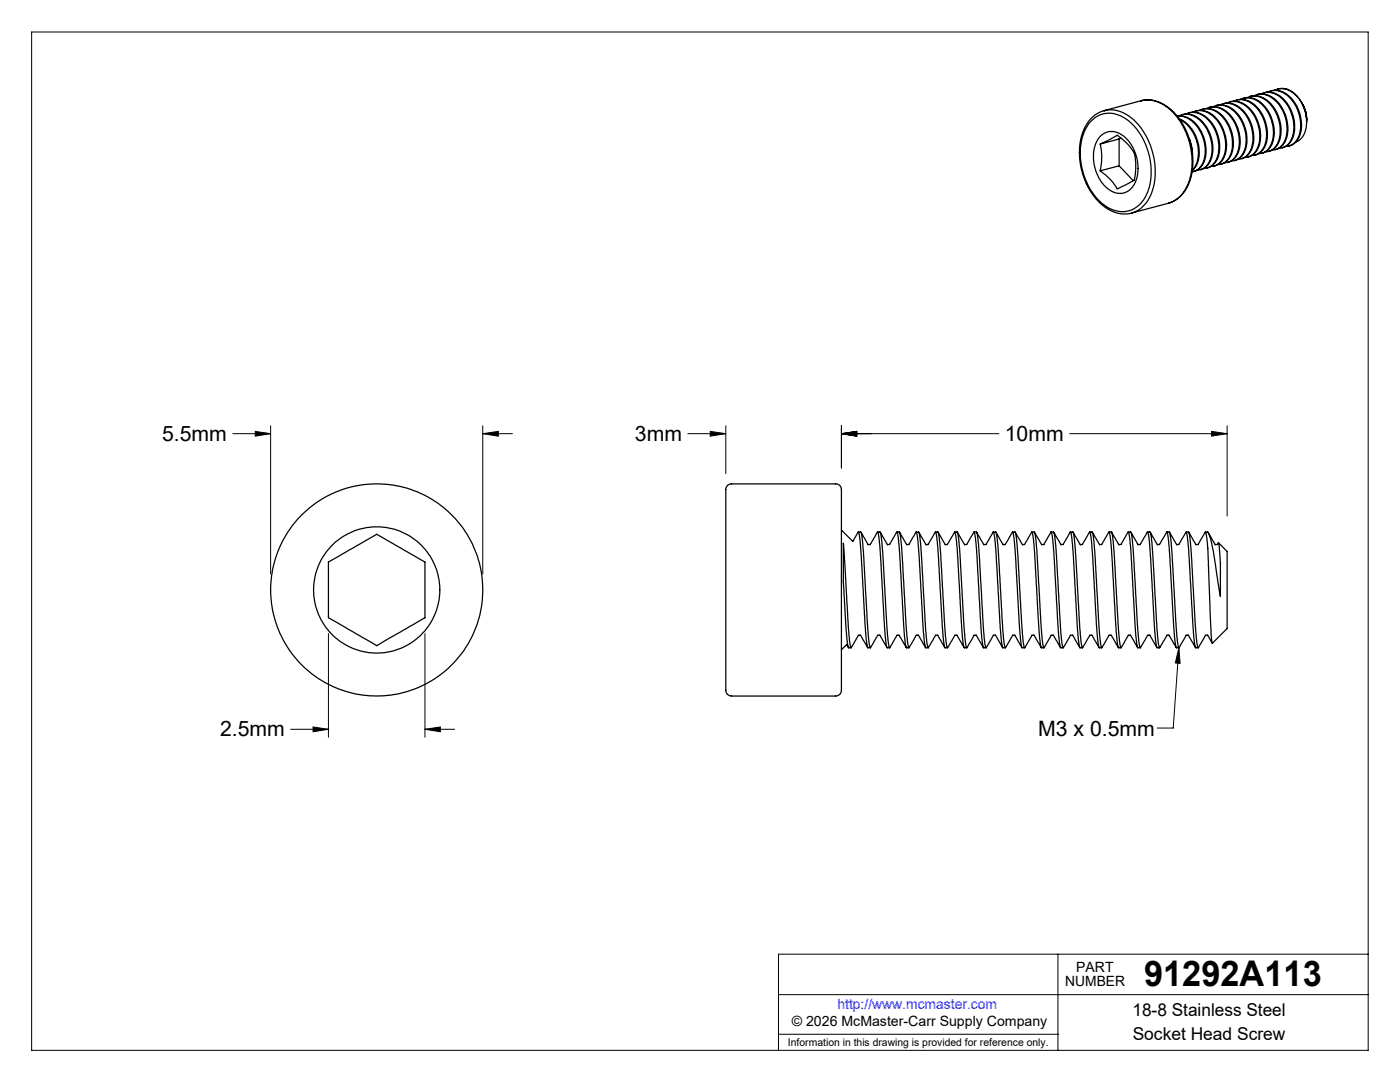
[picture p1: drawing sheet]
<svg xmlns="http://www.w3.org/2000/svg" width="279mm" height="216mm" viewBox="0 0 279 216" stroke-linecap="round" stroke-linejoin="round" font-family="sans-serif">
<g fill="none" stroke="#000" stroke-width=".2">
<path d="M6.3 6.4h266.7v203.2h-266.7zM46.5 86.5h7.5M50.9 86.1l3.1 .4-3.1 .5zM54 84.9v29.6M96.3 86.5l3.1-.4v.9zM96.3 84.9v29.6M96.3 86.5h6M137.3 86.5h7.6M141.7 86.1l3.2 .4-3.2 .5zM144.9 84.9v9.6M167.9 86.5l3.1-.4v.9zM167.9 86.5h31.5"/>
<path d="M167.9 84.9v8.5M213.5 86.5h31.4M241.8 86.1l3.1 .4-3.1 .5zM244.9 84.9v18.1M65.5 126.4v20.7M84.8 126.4v20.7M235.3 129.3l.2 3.1-.9-.1zM235.3 129.3l-1.2 16h-3.1M58 145.5h7.5M62.5 145.1l3 .4-3 .5zM84.8 145.5l3.1-.4v.9zM84.8 145.5h5.9"/>
<path d="M155.4 198.5h117.6M211.1 190.4v19.2M273 190.4h-117.6v19.2M155.4 206.4h55.7"/>
</g>
<g fill="none" stroke="#000" stroke-width=".25">
<path d="M246.8 20a4.4 4.4 0 0 1 4.9 2.5 7 7 0 0 1 .3 7.4l-.7 .7-.9 .3M247.5 19.8a4 4 0 0 1 4.8 1.6 7.4 7.4 0 0 1 1 8.1 2.74 2.74 0 0 1-2.1 1.2M248.1 19.6a4.4 4.4 0 0 1 4.8 2.3 7.2 7.2 0 0 1 .5 7.7l-.8 .7-.8 .3M248.9 19.5a4 4 0 0 1 4.9 1.7 7.2 7.2 0 0 1 .9 7.9 2.6 2.6 0 0 1-2.1 1.2M249.5 19.3a4.6 4.6 0 0 1 5.1 2.7 7 7 0 0 1 .1 7.2l-.5 .6-1 .4M250.3 19.1a4.1 4.1 0 0 1 4.9 1.7 7.5 7.5 0 0 1 1 7.8 2.72 2.72 0 0 1-2.3 1.4M250.9 18.9a4.3 4.3 0 0 1 4.7 2.1 7.3 7.3 0 0 1 .7 7.6l-.6 .7-1.2 .5M251.6 18.7a4 4 0 0 1 4.9 1.8 7.3 7.3 0 0 1 1 7.7 2.67 2.67 0 0 1-2.2 1.4M252.2 18.5a4.5 4.5 0 0 1 4.9 2.5 7 7 0 0 1 .4 7.5l-.7 .6-.9 .4M253 18.4a4.2 4.2 0 0 1 5.2 2.1 7.2 7.2 0 0 1 .6 7.5 2.6 2.6 0 0 1-2.2 1.2M253.6 18.2a4.5 4.5 0 0 1 5 2.7 6.8 6.8 0 0 1 .1 7.3l-.7 .7-.8 .2M254.4 18a3.8 3.8 0 0 1 4.6 1.4l.5 .7"/>
<path d="M255 17.8a4.3 4.3 0 0 1 4.5 2.3M217.7 24.3a5.2 5.2 0 0 1 7.3-.3 13.2 13.2 0 0 1 3.7 15.1 5.3 5.3 0 0 1-8.6 1.6 13.3 13.3 0 0 1-3.5-14.9zM219.6 28.8l3.4-1.8a9.5 9.5 0 0 1 3.4 3.9 12.9 12.9 0 0 1 0 5l-3.4 1.8a11.1 11.1 0 0 0-3.4-3.6M219.6 28.8a11.3 11.3 0 0 1 0 5.3M219.7 27.1l.3-.2a3.6 3.6 0 0 1 4.9 .9l.8 1 .9 1.8 .4 1.6 .1 1.9-.3 1.6-.4 1-.7 .9-1 .7a4.2 4.2 0 0 1-4.9-2l-1.1-2.2-.5-2.2v-1.3l.3-1.6 .4-.8zM220.3 22.1l-1.3 .5-1.2 1-1 1.3-.8 1.6-.5 2-.1 1.8 .1 2.1 .4 1.6 .8 2.5 .8 1.5 1.2 1.7 1.2 1.2 1.3 .9 1.7 .7 1.5 .2 1.4-.2M220.3 22.1h.1M220.3 22.1a6.9 6.9 0 0 1 6.9 2.7l.1 .2a14 14 0 0 1 2.1 14.3 5.9 5.9 0 0 1-3.6 3.2M223.3 27.7l-3.7 1.1M223.3 33.1l2.9 3M223.3 27.7v5.4M223.3 33.1l-3.7 1"/>
<path d="M223.7 27.6l-.4 .1M227.7 20.1l1.7-.2 1.2 .2 1.5 .6 1.6 1.1 1.1 1.2 1.2 1.6 .8 1.6 .8 2.4 .3 1.6 .2 2.1-.2 1.8-.4 2.1-.7 1.3-.9 1.3-1.3 1.2-1.4 .6M227.7 20.1h.1M227.7 20.1a7.3 7.3 0 0 1 7.3 3.4 14.3 14.3 0 0 1 2 13.5 6 6 0 0 1-3.8 3.6M227.7 20.1l-7.4 2M234.9 23.2a4.7 4.7 0 0 1 4.7 2.8 6.8 6.8 0 0 1 .1 7.3l-.6 .6-.9 .3M234.9 23.2a5.4 5.4 0 0 1 5 3.8 6.1 6.1 0 0 1-.7 6.7l-.7 .4-.6 .2M235.3 23.1a4 4 0 0 1 4.8 1.6 7.4 7.4 0 0 1 1 8 2.74 2.74 0 0 1-2.2 1.2M235.3 23.7a7.4 7.4 0 0 1 3.4 9.5l-.8 .8M235.5 23.9a7.4 7.4 0 0 1 3 9.3l-.6 .7M235.9 22.9a4.4 4.4 0 0 1 4.8 2.3 7.1 7.1 0 0 1 .5 7.5l-.8 .8-.8 .4M236.7 22.8a4.1 4.1 0 0 1 5 1.9 7.5 7.5 0 0 1 .9 7.4 2.64 2.64 0 0 1-2.3 1.5"/>
<path d="M237.2 22.5a4.5 4.5 0 0 1 5 2.5 7 7 0 0 1 .3 7.5l-.6 .6-1 .4M237.3 27.7l.5 1.3 .2 1.6M238 22.4a4.1 4.1 0 0 1 5 1.7l.1 .2a7.3 7.3 0 0 1 .7 7.7 2.65 2.65 0 0 1-2.1 1.2M238.6 22.2a4.3 4.3 0 0 1 4.7 2.1 7.2 7.2 0 0 1 .6 7.7l-.5 .6-1.1 .5M239.4 22a4 4 0 0 1 4.9 1.7 7.3 7.3 0 0 1 1 7.8 2.67 2.67 0 0 1-2.3 1.3M240 21.8a4.5 4.5 0 0 1 4.9 2.5 7 7 0 0 1 .3 7.5l-.7 .6-.9 .4M240.7 21.7a4.2 4.2 0 0 1 5.2 2 7.2 7.2 0 0 1 .6 7.6 2.74 2.74 0 0 1-2.1 1.2M241.3 21.4a4.5 4.5 0 0 1 5 2.6 7 7 0 0 1 .3 7.4l-.9 .7-.7 .3M242.1 21.3a4 4 0 0 1 4.9 1.7 7.3 7.3 0 0 1 .9 7.9 2.65 2.65 0 0 1-2.2 1.2M242.7 21.1a4.4 4.4 0 0 1 4.9 2.5 7 7 0 0 1 .3 7.4l-.7 .7-.9 .3M243.5 20.9a4.3 4.3 0 0 1 5.2 2.2 7 7 0 0 1 .4 7.6 2.61 2.61 0 0 1-2 1.1M244.1 20.7a4.5 4.5 0 0 1 5 2.7 6.8 6.8 0 0 1 .1 7.4l-.6 .5-.9 .4"/>
<path d="M244.8 20.6a4.2 4.2 0 0 1 5.2 2.1 6.7 6.7 0 0 1 .2 8l-.9 .6-.8 .1M245.4 20.4a4.5 4.5 0 0 1 5.1 2.7 6.8 6.8 0 0 1 .1 7.3l-.9 .7-.6 .2M246.2 20.2a4 4 0 0 1 4.9 1.7 7.5 7.5 0 0 1 1 7.8 2.61 2.61 0 0 1-2.3 1.3M259.5 20.1a7.1 7.1 0 0 1 .4 7.2l-.5 .6-.8 .5M259.7 20.3l.1 .3a6.6 6.6 0 0 1 1 3.4 6.6 6.6 0 0 0-.7-2.8M259.9 20.6l.2 .6M259.9 20.7l.1 .3M260 21l.7 1.6 .1 1.7M260 21l.1 .2M225.8 42.5h.1M233.2 40.6h.1M233.2 40.6l-7.4 1.9"/>
<path d="M145.2 96.9l.6-.3h21a1.36 1.36 0 0 1 1.1 1.8v39.3a1.2 1.2 0 0 1-1.1 1.2h-20.8a1.36 1.36 0 0 1-1.1-1.8v-39.6zM65.5 112.1l9.7-5.5 4.9 2.8 4.7 2.7v11.2l-9.6 5.5-9.7-5.5zM167.9 105.8l2.3 2.3M170.2 108l1.1-1.8 .3 .9 .2 3.1 1.1 17.3 .2 1.6 .1 .2h.5M171.3 106.2h.5l.1 .1 .3 1.8 1 18.4 .5 2.8 1.5-2.5h.4M171.8 106.2l1.5 2.5M173.2 108.7h.5M173.7 108.7l1.5-2.5 .2 .9 .2 2.5 1.1 18.1 .3 1.5 .6 .1M175.2 106.2h.5l.3 1.9 1.1 18.4 .4 2.8 1.5-2.5h.4M175.7 106.2l1.4 2.5M177.1 108.7h.5M177.5 108.7l1.5-2.5 .3 1.1 .2 2.3 1.1 18.1 .2 1.5 .6 .1"/>
<path d="M179 106.2h.5l.3 1.2 1.1 18.1 .5 3.8 1.3-2.2a.42 .42 0 0 1 .6-.3M179.5 106.2l1.5 2.5M180.9 108.7h.5M181.4 108.7l1.4-2.5 .3 .6 .2 2.8 1.1 18.1 .3 1.5 .5 .1M182.8 106.2h.6l.3 2.2 1 17.1 .5 3.8 1.5-2.5M183.4 106.2l1.4 2.5M184.8 108.7h.4M185.2 108.7l1.5-2.5 .2 .6 .3 2.7 1.1 18.2 .3 1.5 .5 .1M186.7 106.2h.5l.4 2.2 1 17.4 .3 2.8 .2 .7 1.5-2.5M187.2 106.2l1.5 2.5M188.6 108.7h.5M189.1 108.7l1.4-2.5 .3 1.1 .3 2.6 1 17.1 .3 2.2 .5 .1"/>
<path d="M190.5 106.2h.6l.2 1.4 1.1 18.2 .3 2.8 .2 .7 1.5-2.5M191.1 106.2l1.4 2.5M192.5 108.7h.4M192.9 108.7l1.5-2.5 .3 1.3 .2 2.4 1 17.1 .4 2.2 .5 .1M194.4 106.2h.5l.3 1.4 1.1 18.2 .3 2.8 .2 .7 1.5-2.5M194.9 106.2l1.5 2.5M196.4 108.7h.4M196.7 108.7l1.5-2.5 .3 .8 .3 2.9 1 18.1 .3 1.2 .5 .1M198.2 106.2h.6l.2 1.4 1.1 18.2 .2 2.3 .3 1.2 1.5-2.5M198.8 106.2l1.4 2.5M200.2 108.7h.4M200.6 108.7l1.5-2.5 .2 .8 .3 2.9 1 17.3 .3 1.9 .1 .2h.5"/>
<path d="M202.1 106.2l.5 .1 .4 2.4 1.1 18.4a4.1 4.1 0 0 0 .4 2.2l1.5-2.5M202.6 106.2l1.5 2.5M204 108.7a.87 .87 0 0 0 .9-.8l1-1.7 .3 .8 .3 3.2 1 17 .3 1.9v.2h.6M205.9 106.2l.6 .1 .3 1.6 1.2 19.2a4.1 4.1 0 0 0 .4 2.2l1.4-2.5M206.4 106.2l1.5 2.5M207.9 108.7h.5M208.3 108.7l1.5-2.5 .5 4 1 17.3 .3 1.6 .1 .2h.5M209.8 106.2h.5l.1 .1 .2 1.6 1.2 19.2a4.1 4.1 0 0 0 .4 2.2l1.4-2.5M210.3 106.2l1.5 2.5M211.7 108.7h.5M212.2 108.7l1.5-2.5 .5 4 1 17.3 .2 1.6 .1 .2h.5M213.6 106.2h.5l.1 .1 .3 1.6 1 17.3 .3 3 .2 1.1 1.5-2.5h.4"/>
<path d="M214.2 106.2l1.4 2.5M215.6 108.7h.4M216 108.7l1.5-2.5 .2 .9 .3 3.1 1 17.3 .3 1.6 .1 .2h.5M217.5 106.2h.4l.2 .1 .2 1.8 1.1 18.4 .5 2.8 1.5-2.5M218 106.2l1.5 2.5M219.4 108.7h.5M219.9 108.7l1.4-2.5 .3 .9 .2 2.5 1.1 18.1 .3 1.5 .5 .1M221.3 106.2h.6l.3 1.9 1.1 18.4 .4 2.8 1.5-2.5M221.9 106.2l1.4 2.5M223.3 108.7a.87 .87 0 0 0 .9-.8l1-1.7 .3 1.1 .2 2.3 1.1 18.1 .2 1.5 .6 .1M225.2 106.2h.5l.3 1.2 1 18.1 .5 3.8 1.6-2.5M225.7 106.2l1.5 2.5"/>
<path d="M227.1 108.7a.87 .87 0 0 0 .9-.8l1-1.7 .2 .6 .3 2.8 1.1 18.1 .3 1.5 .5 .1M229 106.2h.6l.3 2.2 1 17.1 .5 3.8 1.5-2.5M229.6 106.2l1.4 2.5M231 108.7a.87 .87 0 0 0 .8-.8l1.1-1.7 .2 .6 .3 2.7 1.1 18.2 .2 1.5 .6 .1M232.9 106.2h.5l.4 2.2 1 17.4 .3 2.8 .2 .7 1.4-2.5M233.4 106.2l1.4 2.5M234.8 108.7a.87 .87 0 0 0 .9-.8l1-1.7 .3 1.1 .2 2.6 1 17.1 .4 2.2 .5 .1M236.7 106.2h.5l.3 1.4 1.1 18.2 .3 2.8 .2 .7 1.5-2.5h.4M237.2 106.2l1.5 2.5M238.7 108.7h.4M240.6 106.2l.5 .1 .8 2.3 1.7 10.4v-6.7l-.4-4-.3 .4M241.2 106.3l1.3 2.4"/>
<path d="M242.5 108.7h.5M243.2 108.3l1.7 1.7v15.4l-2.9 2.9-.3-1.9-.6-16.9-.2-2-.3-1.3-1.5 2.5M168.9 128.6l.4 .6M169 128.6l-1.1 1M171.7 126.7l1.5 2.5M171.7 126.8h-.4l-1.5 2.5-.2-1.1-.3-3-1-16.8v7.9l.5 9.2 .5 3.6v.2h.6M175.5 126.7l1.5 2.5M179.4 126.7l1.5 2.5M183.3 126.7l1.4 2.5M186.7 126.8h.4M187.1 126.7l1.5 2.5M190.5 126.8h.5"/>
<path d="M191 126.7l1.4 2.5M194.4 126.8h.4M194.8 126.7l1.5 2.5M198.2 126.8h.5M198.6 126.7l1.5 2.5M202.1 126.8h.4M202.5 126.7l1.4 2.5M205.9 126.8h.5M206.3 126.7l1.5 2.5M209.8 126.8h.4M210.2 126.7l1.5 2.5M213.6 126.8h.5"/>
<path d="M214 126.7l1.5 2.5M217.9 126.7l1.5 2.5M221.3 126.8h.5M221.7 126.7l1.5 2.5M225.2 126.8h.4M225.6 126.7l1.4 2.5M229 126.8h.5M229.4 126.7l1.5 2.5M232.9 126.8h.4M233.3 126.7l1.4 2.5M236.7 126.8h.5M237.1 126.7l1.5 2.5"/>
<path d="M241 126.7l.9 1.6"/>
<circle cx="75.2" cy="117.7" r="21.2"/>
<circle cx="75.2" cy="117.7" r="12.6"/>
</g>
<path d="M62.5 145.1l3 .4-3 .5zM84.8 145.5l3.1-.4v.9zM50.9 86.1l3.1 .4-3.1 .5zM96.3 86.5l3.1-.4v.9zM141.7 86.1l3.2 .4-3.2 .5zM167.9 86.5l3.1-.4v.9zM167.9 86.5l3.1-.4v.9zM241.8 86.1l3.1 .4-3.1 .5zM235.3 129.3l.2 3.1-.9-.1z" fill="#000"/>
<text font-size="7.1" x="228.3" y="196.8">91292A113</text>
<g font-size="4.2">
<text x="32.4" y="87.9">5.5mm</text>
<text x="126.7" y="87.9">3mm</text>
<text x="200.5" y="87.9">10mm</text>
<text x="43.9" y="146.9">2.5mm</text>
<text x="207.2" y="146.9">M3 x 0.5mm</text>
</g>
<g font-size="3.5">
<text x="226" y="202.8">18-8 Stainless Steel</text>
<text x="226.1" y="207.5">Socket Head Screw</text>
</g>
<g font-size="2.8">
<text x="212.6" y="196.8">NUMBER</text>
<text x="214.8" y="194">PART</text>
<text x="158" y="204.8">© 2026 McMaster-Carr Supply Company</text>
</g>
<text font-size="2.8" fill="#00f" x="167.1" y="201.4">http://www.mcmaster.com</text>
<text font-size="2.1" x="157.3" y="208.6">Information in this drawing is provided for reference only.</text>
</svg>
